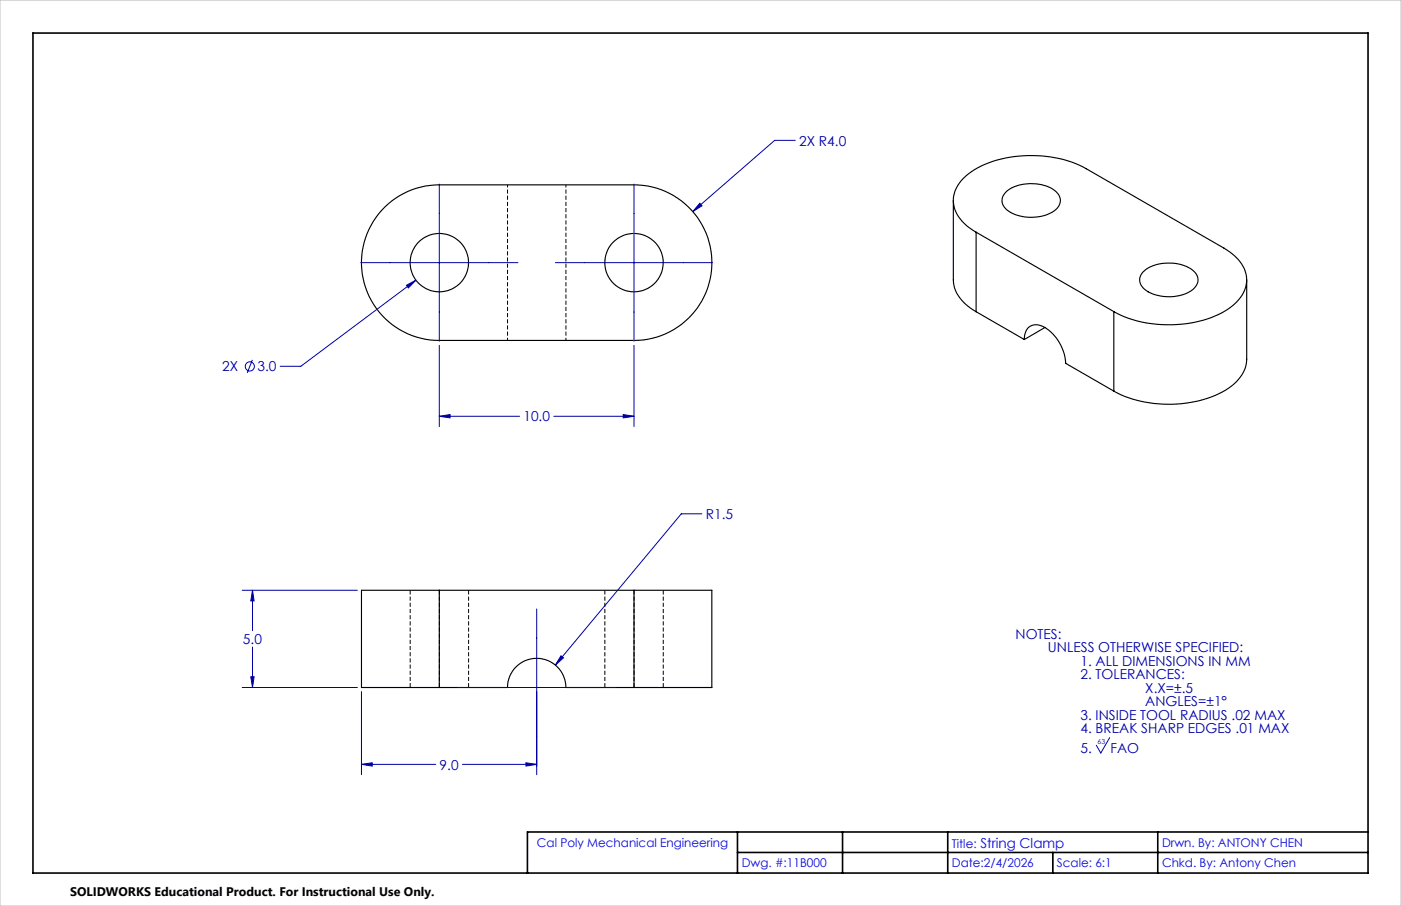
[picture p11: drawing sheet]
<svg xmlns="http://www.w3.org/2000/svg" width="432mm" height="279mm" viewBox="0 0 432 279" stroke-linecap="round" stroke-linejoin="round" font-family="sans-serif">
<path d="M126.4 182v30M135.4 182v30M186.4 182v30M195.4 182v30M144.4 212v-30M204.4 212v-30" fill="none" stroke="#000" stroke-width=".31" stroke-dasharray="1.3 .6" stroke-dashoffset="-.1" stroke-linecap="butt"/>
<g fill="none" stroke="#000" stroke-width=".35">
<path d="M310.2 59a13.1 13.1 0 0 1 15.3 .1 3.6 3.6 0 0 1-.9 6.1 13.2 13.2 0 0 1-14.7-.9 3.4 3.4 0 0 1 .3-5.3zM118.7 63.8a23.8 23.8 0 0 1 16.7-6.8h60a24 24 0 0 1 24 24 24 24 0 0 1-24 24h-60a24 24 0 0 1-22.2-15 24 24 0 0 1 5.5-26.2zM293.8 61.8v24.5a11.9 11.9 0 0 0 7 9.8M300.8 71.6a12.3 12.3 0 0 1-7-9.6 11.4 11.4 0 0 1 6.6-9.7 37.3 37.3 0 0 1 34.4-.3l42.4 24.5a12.3 12.3 0 0 1 7 9.6 11.4 11.4 0 0 1-6.5 9.7 37.3 37.3 0 0 1-34.4 .3M300.8 71.6l42.5 24.5M300.8 71.6v24.5M300.8 96.1l14.9 8.6M343.3 96.1v24.5M352.2 84a13 13 0 0 1 14.1-1.5 4.1 4.1 0 0 1 2.7 5 8.5 8.5 0 0 1-7.1 3.9 11.4 11.4 0 0 1-9.9-3.1 3.3 3.3 0 0 1 .2-4.3zM384.2 86.3v24.5a12.3 12.3 0 0 1-7.5 10.1 37.6 37.6 0 0 1-33.4-.3M315.7 104.7a3.9 3.9 0 0 1 3.4-4.5 9.7 9.7 0 0 1 7.5 5.6 13.2 13.2 0 0 1 1.8 6.2l14.9 8.6M322.1 101l-6.4 3.7"/>
<path d="M135.4 182h-24v30h24M135.4 182v30M135.4 182h60M195.4 182h24v30h-24M195.4 182v30M135.4 212h21a9 9 0 0 1 9-9 9 9 0 0 1 9 9h21"/>
<circle cx="135.4" cy="81" r="9"/>
<circle cx="195.4" cy="81" r="9"/>
</g>
<path d="M156.4 57v48M174.4 105v-48" fill="none" stroke="#000" stroke-width=".31" stroke-dasharray="1.3 .6" stroke-dashoffset=".4" stroke-linecap="butt"/>
<g fill="none" stroke="#0000a0" stroke-width=".31">
<path d="M135.4 56.8v48.4M195.4 56.8v48.4M245.1 43.3h-6.3l-25.3 22M215.7 62.7l.7 .8-2.9 1.8zM111.2 81h48.4M125.3 88l2.9-1.6-2.3 2.4zM128.2 86.4l-35.5 26.6h-6.3M171.2 81h48.4M77.8 111l-1.6 4M135.4 106.5v25.1M195.4 106.5v25.1M135.4 128.4l3.3-.6v1.1z"/>
<path d="M135.4 128.4h24.7M170.7 128.4h24.7M192.1 127.8l3.3 .6-3.3 .5zM216.3 158.5h-6.3l-38.8 46.6M74.6 182h35.5M77.8 182l.5 3.3h-1zM77.8 182v12.5M77.8 199.5v12.5M165.4 187.8v51.1M74.6 212h35.5M77.3 208.7h1l-.5 3.3zM111.4 213.3v25.6"/>
<path d="M141.2 212h48.5M172.9 202.2l.8 .7-2.5 2.2zM111.4 235.7l3.3-.5v1.1zM111.4 235.7h22.9M142.5 235.7h22.9M162.1 235.2l3.3 .5-3.3 .6zM342 227.5l-2.7 4.7-1.4-2.4"/>
<circle cx="77" cy="113" r="1.41"/>
</g>
<path d="M10.2 10.2h411.4v259h-411.4zM227.3 256.6v12.6M259.7 256.6v12.6M292.1 256.6v12.6M356.8 256.6v12.6M421.6 256.6h-259v12.6M227.3 262.9h194.3M324.5 262.9v6.3" fill="none" stroke="#000" stroke-width=".5"/>
<path d="M0 0h431.8v279.4h-431.8z" fill="none" stroke="#c0c0c0" stroke-width=".31"/>
<path d="M162.1 235.2l3.3 .5-3.3 .6zM111.4 235.7l3.3-.5v1.1zM77.3 208.7h1l-.5 3.3zM77.8 182l.5 3.3h-1zM172.9 202.2l-1.7 2.9 2.5-2.2zM125.3 88l.6 .8 2.3-2.4zM135.4 128.4l3.3-.6v1.1zM192.1 127.8l3.3 .6-3.3 .5zM215.7 62.7l-2.2 2.6 2.9-1.8z" fill="#0000a0"/>
<g font-size="4.2" fill="#0000a0">
<text x="246.3" y="44.9">2X R4.0</text>
<text x="68.5" y="114.5">2X</text>
<text x="79.3" y="114.5">3.0</text>
<text x="161.3" y="129.9">10.0</text>
<text x="217.5" y="160">R1.5</text>
<text x="313" y="197">NOTES:</text>
<text x="74.9" y="198.6">5.0</text>
<text x="323" y="201.1">UNLESS OTHERWISE SPECIFIED:</text>
<text x="333" y="205.3">1. ALL DIMENSIONS IN MM</text>
<text x="333" y="209.5">2. TOLERANCES:</text>
<text x="353" y="213.7">X.X=±.5</text>
<text x="353" y="217.8">ANGLES=±1°</text>
<text x="333" y="222">3. INSIDE TOOL RADIUS .02 MAX</text>
<text x="333" y="226.2">4. BREAK SHARP EDGES .01 MAX</text>
<text x="333" y="232.2">5.</text>
<text x="342.2" y="232.2">FAO</text>
<text x="135.5" y="237.3">9.0</text>
</g>
<text font-size="3.8" x="21.6" y="276.3">SOLIDWORKS Educational Product. For Instructional Use Only.</text>
<g font-size="3.7" fill="#00f">
<text x="165.5" y="261.1">Cal Poly Mechanical Engineering</text>
<text x="293.4" y="261.5">Title: String Clamp</text>
<text x="358.1" y="261.1">Drwn. By: ANTONY CHEN</text>
<text x="228.6" y="267.5">Dwg. #:11B000</text>
<text x="293.4" y="267.5">Date:2/4/2026</text>
<text x="325.8" y="267.5">Scale: 6:1</text>
<text x="358.1" y="267.5">Chkd. By: Antony Chen</text>
</g>
<text font-size="2.1" fill="#0000a0" x="338.3" y="229.4">63</text>
</svg>
